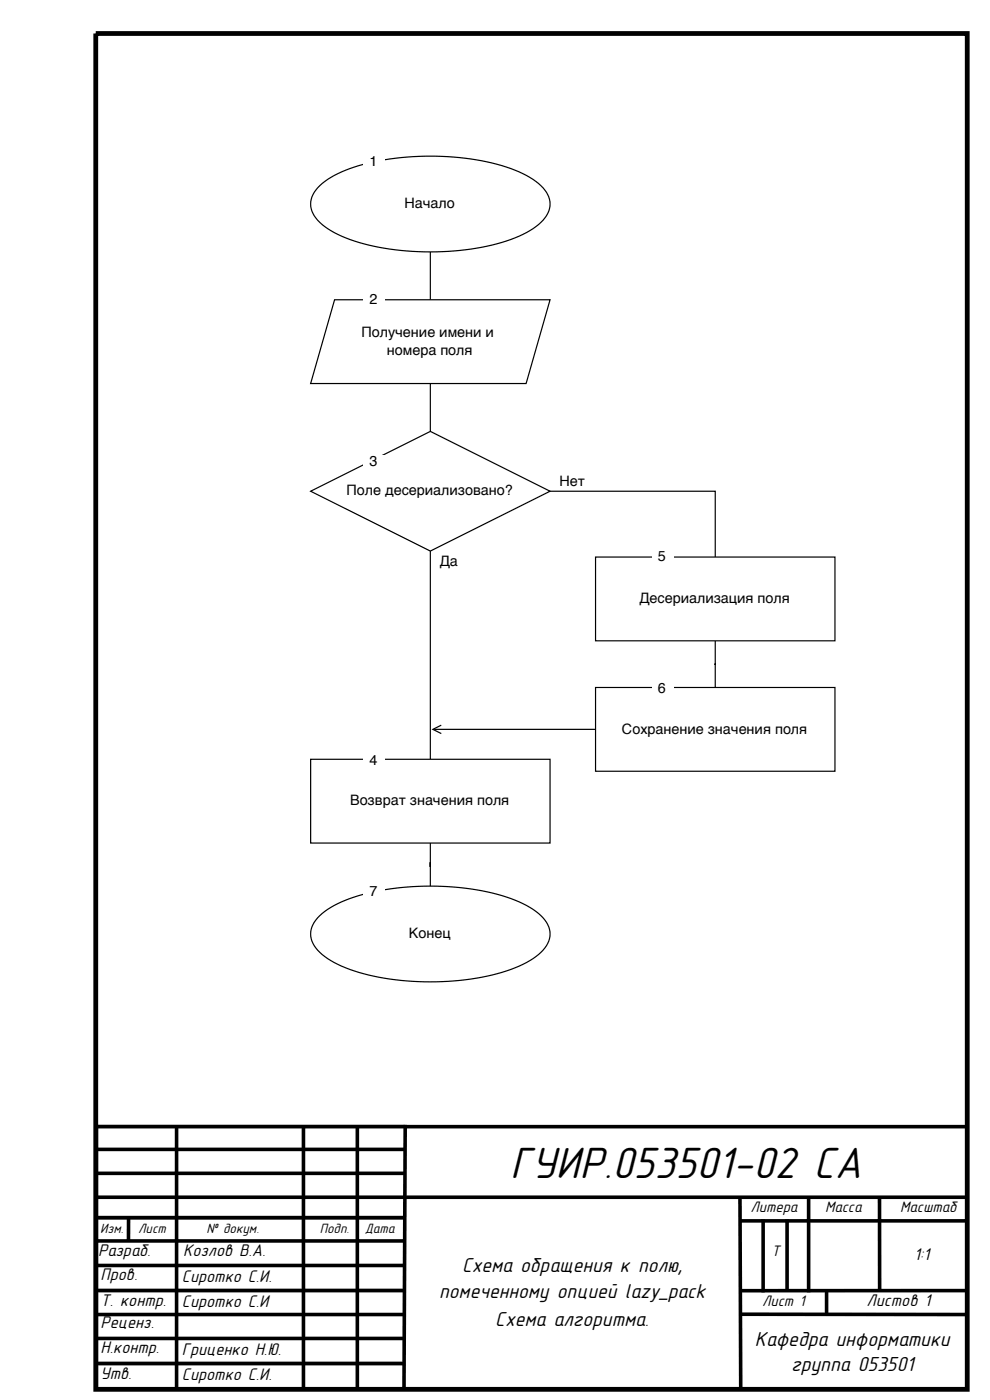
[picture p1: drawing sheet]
<svg xmlns="http://www.w3.org/2000/svg" width="219mm" height="309mm" viewBox="0 0 219 309" stroke-linecap="round" stroke-linejoin="round" font-family="sans-serif">
<path d="M21.2 7.4h192.5v299.6h-192.5z" fill="none" stroke="#000" stroke-width="1.1" stroke-linecap="butt"/>
<g fill="none" stroke="#000" stroke-width=".79" stroke-linecap="butt">
<path d="M21.3 259.3h68.2M21.3 254h68.2M39 248.7v58.2M67 248.7v58.2M78.9 248.7v58.2M89.5 248.6l-.3 58.5M213.8 249h-192.5v57.9M21.3 269.1h68.2M21.3 274.2h68.2M21.3 264.6h192.5M21.3 279.6h68.2M28.4 269.4v5"/>
<path d="M163.5 264.6l.1 42.1M163.6 269.8h50.2M168.6 269.5v16.1M173.9 269.5v15.8M178.6 264.4v21.2M194.3 264.6v20.3M21.3 285.2h68.2M21.3 290.5h68.2M21.3 295.8h68.2M163.6 290.4l50.2 .1M182.6 284.9v5.8M213.8 285.2h-50.2"/>
<path d="M21.3 301.3h68.2"/>
</g>
<path d="M95.1 55.7v10.5M21.3 259.3h68.2M21.3 254h68.2M21.3 248.7h68.2M21.3 264.6h68.2M21.3 269.3h68.2M21.3 274.3h68.2M21.3 279.5h68.2M21.3 290.5h68.2M21.3 295.8h68.2M21.3 284.9h68.2M21.3 301.1h68.2" fill="none" stroke="#000" stroke-width=".26"/>
<path d="M70.6 41a26.3 26.3 0 0 1 12.5-5.3l6.3-.9 7.2-.3 7.1 .6 6.1 1.2a21.2 21.2 0 0 1 10.4 5.5 5 5 0 0 1-.7 7.3 26.3 26.3 0 0 1-12.4 5.4l-6.4 .9-7.2 .2-7.1-.5-6-1.2a21.2 21.2 0 0 1-10.4-5.5 5 5 0 0 1 .6-7.4z" fill="#fff"/>
<path d="M70.6 41a26.3 26.3 0 0 1 12.5-5.3l6.3-.9 7.2-.3 7.1 .6 6.1 1.2a21.2 21.2 0 0 1 10.4 5.5 5 5 0 0 1-.7 7.3 26.3 26.3 0 0 1-12.4 5.4l-6.4 .9-7.2 .2-7.1-.5-6-1.2a21.2 21.2 0 0 1-10.4-5.5 5 5 0 0 1 .6-7.4z" fill="none" stroke="#000" stroke-width=".26"/>
<path d="M70.6 202.3a26.3 26.3 0 0 1 12.5-5.3l6.8-1 6.7-.2 6.6 .5 6.6 1.3a21.2 21.2 0 0 1 10.4 5.5 5 5 0 0 1-.7 7.3 26.3 26.3 0 0 1-12.4 5.4l-6.4 .9-7.2 .3-7.1-.6-6-1.2a21.2 21.2 0 0 1-10.4-5.5 5 5 0 0 1 .6-7.4z" fill="#fff"/>
<path d="M95.1 84.8v10.5M70.6 202.3a26.3 26.3 0 0 1 12.5-5.3l6.8-1 6.7-.2 6.6 .5 6.6 1.3a21.2 21.2 0 0 1 10.4 5.5 5 5 0 0 1-.7 7.3 26.3 26.3 0 0 1-12.4 5.4l-6.4 .9-7.2 .3-7.1-.6-6-1.2a21.2 21.2 0 0 1-10.4-5.5 5 5 0 0 1 .6-7.4z" fill="none" stroke="#000" stroke-width=".26"/>
<path d="M73.9 66.2h47.6l-5.3 18.6h-47.6z" fill="#fff"/>
<path d="M73.9 66.2h47.6l-5.3 18.6h-47.6zM121.5 108.6h36.5v14.5M95.1 121.8v46" fill="none" stroke="#000" stroke-width=".26"/>
<path d="M68.6 108.6l26.5-13.3 26.4 13.3-26.4 13.2z" fill="#fff"/>
<path d="M68.6 108.6l26.5-13.3 26.4 13.3-26.4 13.2zM95.1 186.3v9.5" fill="none" stroke="#000" stroke-width=".26"/>
<path d="M68.6 167.8h52.9v18.5h-52.9z" fill="#fff"/>
<path d="M158 141.6v10.3M68.6 167.8h52.9v18.5h-52.9z" fill="none" stroke="#000" stroke-width=".26"/>
<path d="M131.6 123.1h52.8v18.5h-52.8z" fill="#fff"/>
<path d="M131.6 123.1h52.8v18.5h-52.8z" fill="none" stroke="#000" stroke-width=".26"/>
<g fill="#fff">
<path d="M80.3 34.5h4.7v2.7h-4.7z"/>
<path d="M80.3 64.9h4.7v2.7h-4.7z"/>
<path d="M80.3 100.6h4.7v2.7h-4.7z"/>
<path d="M80.3 166.7h4.7v2.7h-4.7z"/>
<path d="M144 121.8h4.7v2.6h-4.7z"/>
<path d="M80.3 195.8h4.7v2.7h-4.7z"/>
</g>
<path d="M95.9 161.2h35.7M97.5 160.2l-1.9 1 1.9 .9" fill="none" stroke="#000" stroke-width=".26"/>
<path d="M131.6 151.9h52.8v18.5h-52.8z" fill="#fff"/>
<path d="M131.6 151.9h52.8v18.5h-52.8z" fill="none" stroke="#000" stroke-width=".26"/>
<path d="M144 150.9h4.7v2.6h-4.7z" fill="#fff"/>
<text font-size="10" x="112.7" y="260.2">ГУИР.053501-02 СА</text>
<g font-size="4.6">
<text x="102.1" y="281.1">Схема обращения к полю,</text>
<text x="97" y="286.9">помеченному опцией lazy_pack</text>
<text x="109.4" y="293">Схема алгоритма.</text>
<text x="166.8" y="297.5">Кафедра информатики</text>
<text x="174.8" y="303">группа 053501</text>
</g>
<g font-size="3.8">
<text x="21.7" y="277.7">Разраб.</text>
<text x="40.5" y="277.7">Козлов В.А.</text>
<text x="202" y="278.5">1:1</text>
<text x="22.2" y="282.9">Пров.</text>
<text x="40.2" y="283.2">Сиротко С.И.</text>
<text x="22.2" y="293.5">Реценз.</text>
<text x="22.2" y="288.5">Т. контр.</text>
<text x="40.2" y="288.8">Сиротко С.И</text>
<text x="191.4" y="288.5">Листов 1</text>
<text x="22.2" y="299.1">Н.контр.</text>
<text x="40.2" y="299.3">Гриценко Н.Ю.</text>
<text x="22.2" y="304.6">Утв.</text>
<text x="40.2" y="304.9">Сиротко С.И.</text>
</g>
<g font-size="3.5">
<text x="165.8" y="267.9">Литера</text>
<text x="182.3" y="267.9">Масса</text>
<text x="198.9" y="267.9">Масштаб</text>
<text x="170.4" y="277.7">Т</text>
<text x="168.4" y="288.5">Лист 1</text>
</g>
<g font-size="3.2">
<text x="81.6" y="36.8">1</text>
<text x="89.4" y="46">Начало</text>
<text x="81.6" y="67.2">2</text>
<text x="79.9" y="74.6">Получение имени и</text>
<text x="85.5" y="78.5">номера поля</text>
<text x="81.6" y="102.9">3</text>
<text x="123.6" y="107.4">Нет</text>
<text x="76.5" y="109.5">Поле десериализовано?</text>
<text x="97.2" y="125.1">Да</text>
<text x="145.4" y="124">5</text>
<text x="141.3" y="133.3">Десериализация поля</text>
<text x="145.4" y="153.1">6</text>
<text x="137.4" y="162.1">Сохранение значения поля</text>
<text x="81.6" y="169">4</text>
<text x="77.3" y="178">Возврат значения поля</text>
<text x="81.6" y="198.1">7</text>
<text x="90.3" y="207.3">Конец</text>
</g>
<g font-size="3.1">
<text x="22.1" y="272.4">Изм.</text>
<text x="30.5" y="272.4">Лист</text>
<text x="45.6" y="272.4">№ докум.</text>
<text x="70.6" y="272.4">Подп.</text>
<text x="80.6" y="272.4">Дата</text>
</g>
</svg>
